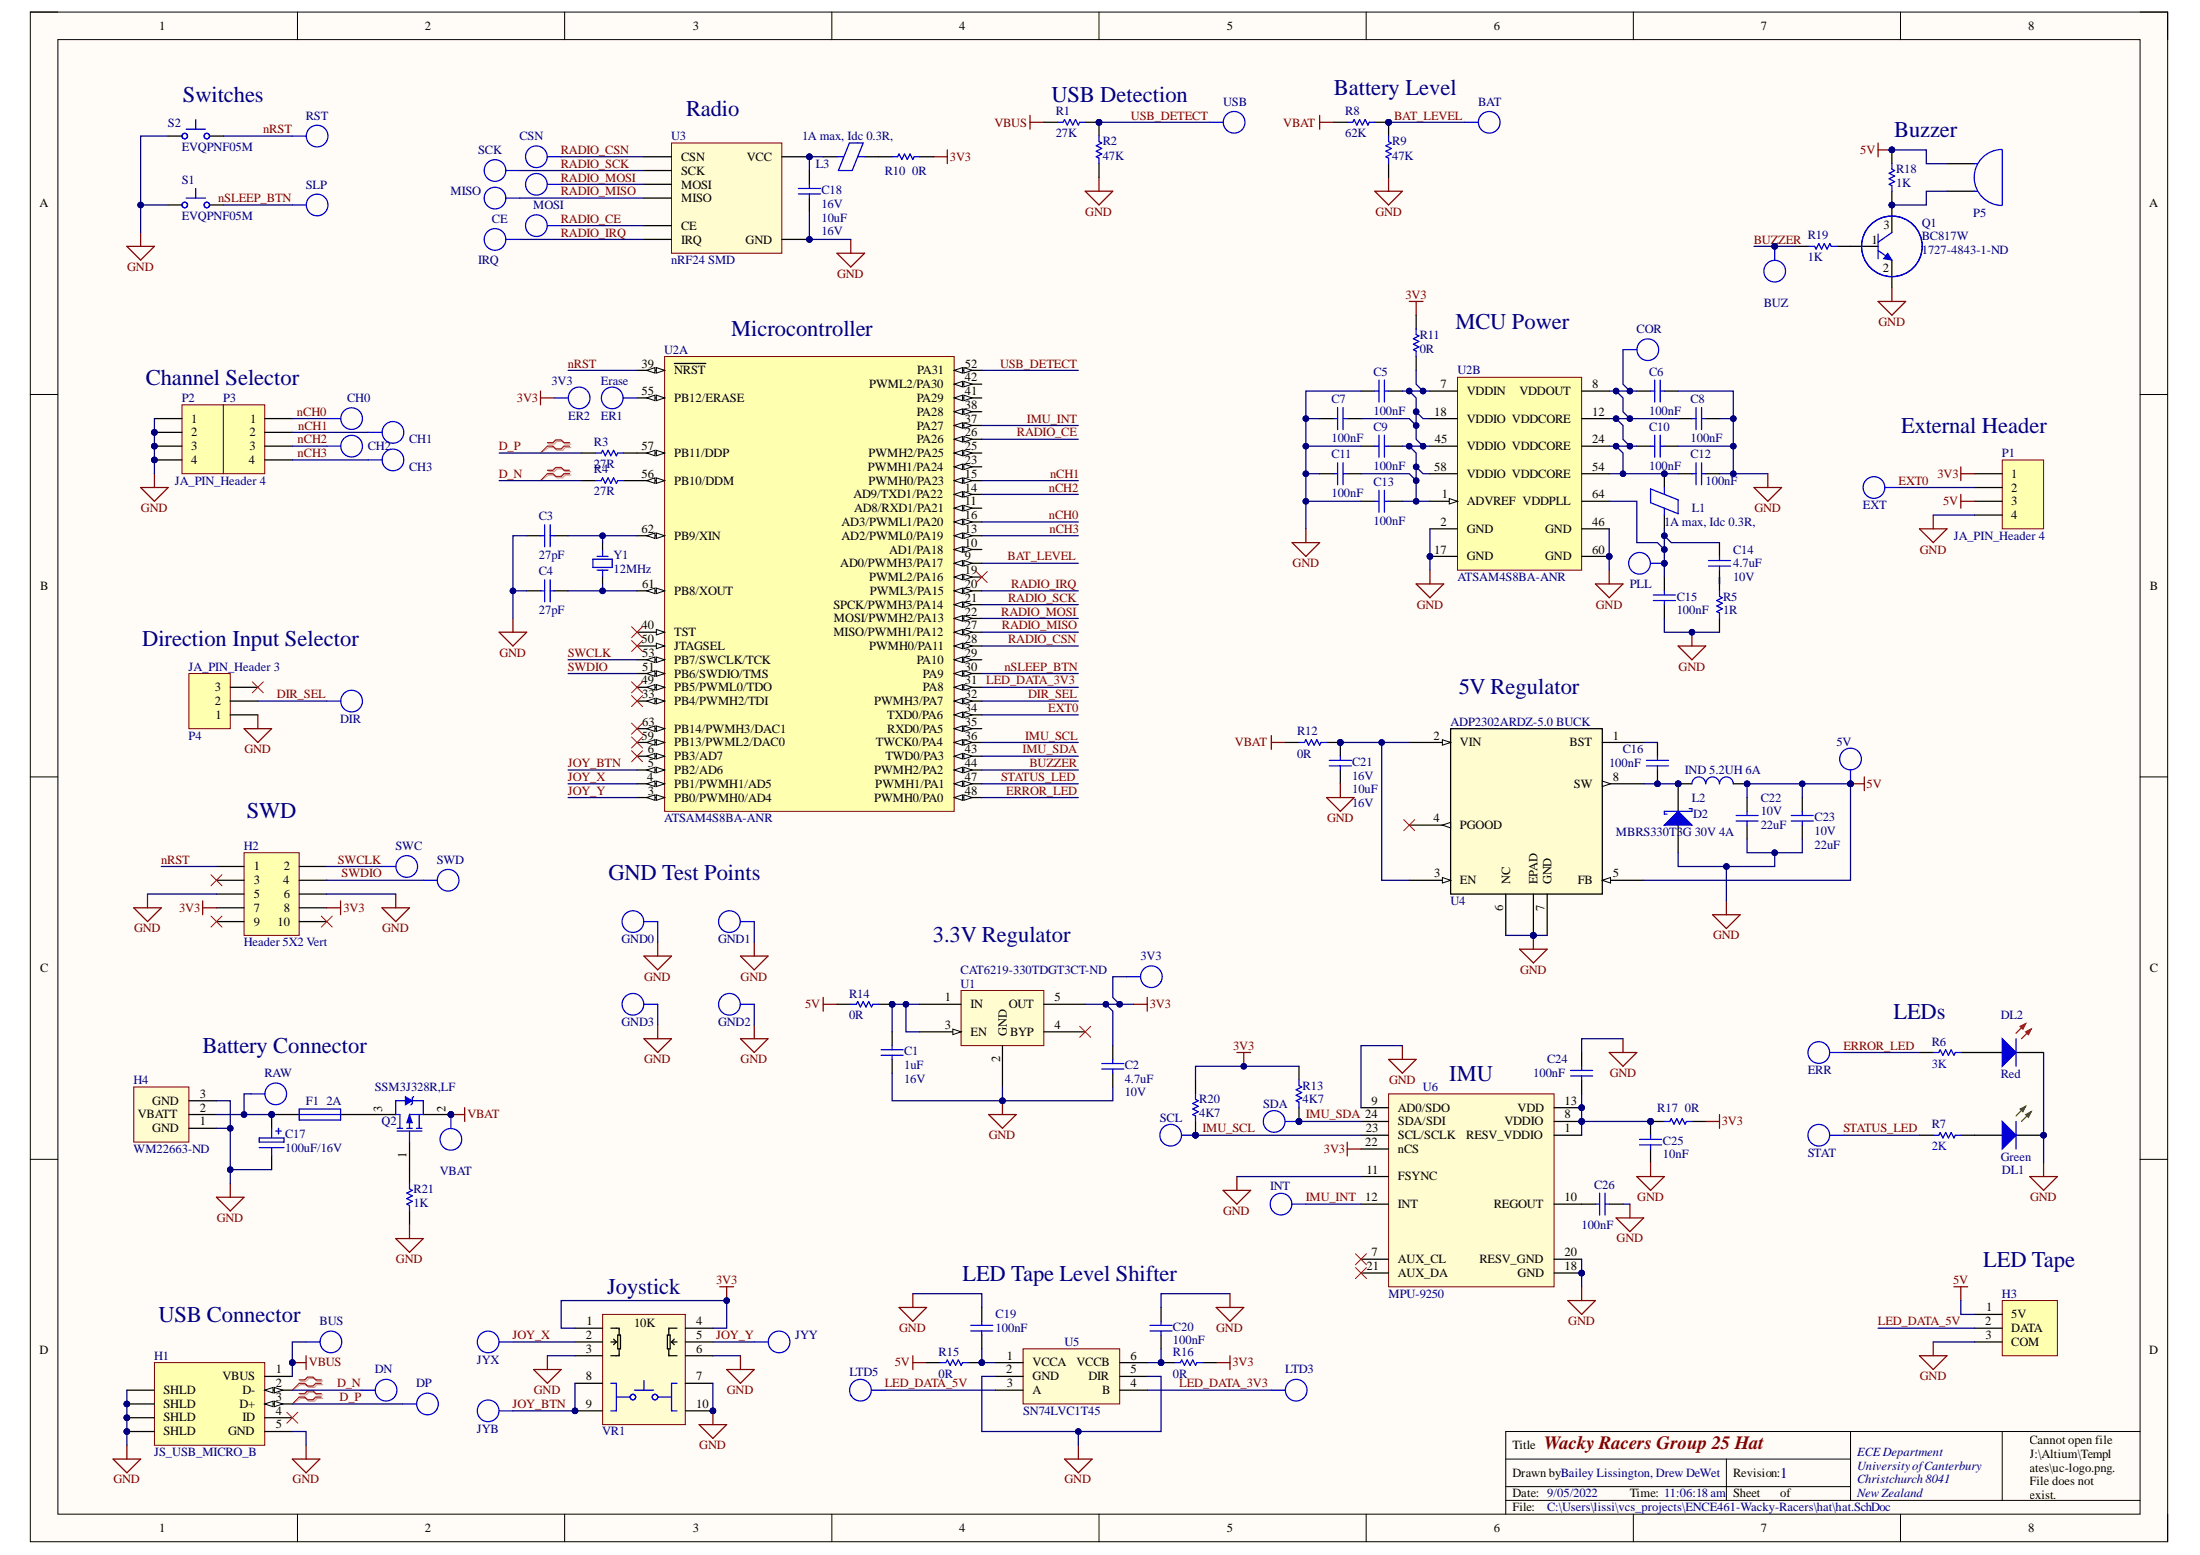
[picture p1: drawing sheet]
# Altium project hat.PrjPcb
1 sheet, 119 parts. Net scope: global (net labels, ports and power ports of the same name join across sheets).
Board file: hat.PcbDoc

## Sheet hat.SchDoc: Wacky Racers Group 25 Hat
size A3; DrawnBy: Bailey Lissington, Drew DeWet; Address1: ECE Department; Address2: University of Canterbury; Address3: Christchurch 8041; Address4: New Zealand; Revision: 1

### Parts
3V3  3V3  [TP_0603]  (value not drawn)  (no BOM)
5V  3V3  [TP_0603]  (value not drawn)  (no BOM)
BAT  3V3  [TP_0603]  (value not drawn)  (no BOM)
BUS  3V3  [TP_0603]  (value not drawn)  (no BOM)
BUZ  3V3  [TP_0603]  (value not drawn)  (no BOM)
C1  Max Voltage: 16V  [CAPC1608L]  (hidden comment: 1uF)
C2  Max Voltage: 10V  [CAPC1608N]  (hidden comment: 4.7uF)
C3  27pF  [CAPC1608L]
C4  27pF  [CAPC1608L]
C5  100nF  [CAPC1608L]
C6  100nF  [CAPC1608L]
C7  100nF  [CAPC1608L]
C8  100nF  [CAPC1608L]
C9  100nF  [CAPC1608L]
C10  100nF  [CAPC1608L]
C11  100nF  [CAPC1608L]
C12  100nF  [CAPC1608L]
C13  100nF  [CAPC1608L]
C14  Max Voltage: 10V  [CAPC1608N]  (hidden comment: 4.7uF)
C15  100nF  [CAPC1608L]
C16  100nF  [CAPC1608L]
C17  100uF/16V  [NICH-1]
C18  Voltage - Rated: 16V  [CAPC2012L]  (hidden comment: 10uF)
C19  100nF  [CAPC1608L]
C20  100nF  [CAPC1608L]
C21  Voltage - Rated: 16V  [CAPC2012L]  (hidden comment: 10uF)
C22  Max Voltage: 10V  [CAPC3216L]  (hidden comment: 22uF)
C23  Max Voltage: 10V  [CAPC3216L]  (hidden comment: 22uF)
C24  100nF  [CAPC1608L]
C25  10nF  [CAPC1608L]
C26  100nF  [CAPC1608L]
CE  3V3  [TP_0603]  (value not drawn)  (no BOM)
CH0  3V3  [TP_0603]  (value not drawn)  (no BOM)
CH1  3V3  [TP_0603]  (value not drawn)  (no BOM)
CH2  3V3  [TP_0603]  (value not drawn)  (no BOM)
CH3  3V3  [TP_0603]  (value not drawn)  (no BOM)
COR  3V3  [TP_0603]  (value not drawn)  (no BOM)
CSN  3V3  [TP_0603]  (value not drawn)  (no BOM)
D2  MBRS330T3G 30V 4A  [SMC]
DIR  3V3  [TP_0603]  (value not drawn)  (no BOM)
DL1  Green  [WL-SMCW0603]
DL2  Red  [WL-SMCW0603]
DN  3V3  [TP_0603]  (value not drawn)  (no BOM)
DP  3V3  [TP_0603]  (value not drawn)  (no BOM)
ER1  Erase  [TP_0603]  (no BOM)
ER2  3V3  [TP_0603]  (no BOM)
ERR  3V3  [TP_0603]  (value not drawn)  (no BOM)
EXT  3V3  [TP_0603]  (value not drawn)  (no BOM)
F1  2A  [RESC3216N]
GND0  TP  [TP_1206]  (value not drawn)  (no BOM)
GND1  TP  [TP_1206]  (value not drawn)  (no BOM)
GND2  TP  [TP_1206]  (value not drawn)  (no BOM)
GND3  TP  [TP_1206]  (value not drawn)  (no BOM)
H1  JS_USB_MICRO_B  [FCI_USB_10118194-0001LF]
H2  Header 5X2 Vert  [IDC2.54-V10D]
H3  3 Pin Molex KK Hdr  [MOLEX_KK_3_HDR]  (value not drawn)
H4  Supplier Part Number 1: WM22663-ND  [BATT_HEADER_3POS]  (hidden comment: Battery_HEADER_3pin)
INT  3V3  [TP_0603]  (value not drawn)  (no BOM)
IRQ  3V3  [TP_0603]  (value not drawn)  (no BOM)
JYB  3V3  [TP_0603]  (value not drawn)  (no BOM)
JYX  3V3  [TP_0603]  (value not drawn)  (no BOM)
JYY  3V3  [TP_0603]  (value not drawn)  (no BOM)
L1  1A max, Idc 0.3R,  [INDC3216L]
L2  IND 5.2UH 6A  [INDUCTOR5u2]
L3  1A max, Idc 0.3R,  [INDC3216L]
LTD3  3V3  [TP_0603]  (value not drawn)  (no BOM)
LTD5  3V3  [TP_0603]  (value not drawn)  (no BOM)
MISO  3V3  [TP_0603]  (value not drawn)  (no BOM)
MOSI  3V3  [TP_0603]  (value not drawn)  (no BOM)
P1  JA_PIN_Header 4  [HDR1X4]
P2  JA_PIN_Header 4  [HDR1X4]  (value not drawn)
P3  JA_PIN_Header 4  [HDR1X4]
P4  JA_PIN_Header 3  [HDR1X3]
P5  Piezo Buzzer  [BUZZER]  (value not drawn)
PLL  3V3  [TP_0603]  (value not drawn)  (no BOM)
Q1  Supplier Part Number 2: 1727-4843-1-ND  [SOT323_M]  (hidden comment: BC817W)
Q2  SSM3J328R,LF  [SOT23_L]
R1  27K  [RESC1608L]
R2  47K  [RESC1608N]
R3  27R  [RESC1608L]
R4  27R  [RESC1608L]
R5  1R  [RESC3216L]
R6  3K  [RESC1608L]
R7  2K  [RESC1608L]
R8  62K  [RESC1608L]
R9  47K  [RESC1608N]
R10  0R  [RESC1608L]
R11  0R  [RESC1608L]
R12  0R  [RESC1608L]
R13  4K7  [RESC1608L]
R14  0R  [RESC1608L]
R15  0R  [RESC1608L]
R16  0R  [RESC1608L]
R17  0R  [RESC1608L]
R18  1K  [RESC1608L]
R19  1K  [RESC1608L]
R20  4K7  [RESC1608L]
R21  1K  [RESC1608L]
RAW  3V3  [TP_0603]  (value not drawn)  (no BOM)
RST  3V3  [TP_0603]  (value not drawn)  (no BOM)
S1  EVQPNF05M  [EVQPNF05M]
S2  EVQPNF05M  [EVQPNF05M]
SCK  3V3  [TP_0603]  (value not drawn)  (no BOM)
SCL  3V3  [TP_0603]  (value not drawn)  (no BOM)
SDA  3V3  [TP_0603]  (value not drawn)  (no BOM)
SLP  3V3  [TP_0603]  (value not drawn)  (no BOM)
STAT  3V3  [TP_0603]  (value not drawn)  (no BOM)
SWC  3V3  [TP_0603]  (value not drawn)  (no BOM)
SWD  3V3  [TP_0603]  (value not drawn)  (no BOM)
U1  Supplier Part Number: CAT6219-330TDGT3CT-ND  [SOT95P280X145-5N]  (hidden comment: CAT6219-330TDGT3)
U2  ATSAM4S8BA-ANR  [LQFP64_L]  (parts A,B of 2)
U3  nRF24 SMD  [NRF24]
U4  ADP2302ARDZ-5.0 BUCK  [RD_8_1]
U5  SN74LVC1T45  [SOT23-6_N]
U6  MPU-9250  [Quad24]
USB  3V3  [TP_0603]  (value not drawn)  (no BOM)
VBAT  3V3  [TP_0603]  (value not drawn)  (no BOM)
VR1  Joystick 10k with Sw  [Joystick_Sw]  (value not drawn)
Y1  12MHz  [6.0X3.5-4]

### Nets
3V3: 3V3.1 C2.2 ER2.1 H2.7 H2.8 P1.1 R10.2 R11.2 R13.2 R16.2 R17.2 R20.2 U1.5(OUT) U6.22(nCS) VR1.1 VR1.4(1')
5V: 5V.1 C22.2 C23.2 H3.1(5V) L2.2 P1.3 P5.1 R14.1 R15.1 R18.2 U4.5(FB)
GND: C1.1 C2.1 C3.1 C4.1 C5.1 C6.1 C7.1 C8.1 C9.1 C10.1 C11.1 C12.1 C13.1 C15.2 C17.1 C18.1 C19.1 C20.1 C21.1 C22.1 C23.1 C24.1 C25.2 C26.2 D2.1(A) DL1.1(K) DL2.1(K) GND0.1 GND1.1 GND2.1 GND3.1 H1.5(GND) H1.6(SHLD) H2.5 H2.6 H3.3(COM) H4.1(GND) H4.3(GND) P1.4 P2.1 P2.2 P2.3 P2.4 P4.1 Q1.2 R2.1 R5.1 R9.1 R21.1 S1.1 S2.1 U1.2(GND) U2.2(GND) U2.17(GND) U2.46(GND) U2.60(GND) U3.2(GND) U4.6(NC) U4.7(GND) U4.EPAD U5.2(GND) U5.5(DIR) U6.9(AD0/SDO) U6.11(FSYNC) U6.18(GND) U6.20(RESV_GND) VR1.3 VR1.6(3') VR1.7 VR1.10
VBAT: Q2.2 R8.2 R12.1 VBAT.1
VBUS: BUS.1 H1.1(VBUS) R1.2
BAT_LEVEL: BAT.1 R8.1 R9.2 U2.9(AD0/PWMH3/PA17)
BUZZER: BUZ.1 R19.2 U2.44(PWMH2/PA2)
D_N: DN.1 H1.2(D-) R4.1
D_P: DP.1 H1.3(D+) R3.1
DIR_SEL: DIR.1 P4.2 U2.32(PWMH3/PA7)
ERROR_LED: ERR.1 R6.1 U2.48(PWMH0/PA0)
EXT0: EXT.1 P1.2 U2.34(TXD0/PA6)
IMU_INT: INT.1 U2.37(PA27) U6.12(INT)
IMU_SCL: R20.1 SCL.1 U2.36(TWCK0/PA4) U6.23(SCL/SCLK)
IMU_SDA: R13.1 SDA.1 U2.43(TWD0/PA3) U6.24(SDA/SDI)
JOY_BTN: JYB.1 U2.5(PB2/AD6) VR1.8 VR1.9
JOY_X: JYX.1 U2.4(PB1/PWMH1/AD5) VR1.2
JOY_Y: JYY.1 U2.3(PB0/PWMH0/AD4) VR1.5(2')
LED_DATA_3V3: LTD3.1 U2.31(PA8) U5.4(B)
LED_DATA_5V: H3.2(DATA) LTD5.1 U5.3(A)
nCH0: CH0.1 P3.1 U2.16(AD3/PWML1/PA20)
nCH1: CH1.1 P3.2 U2.15(PWMH0/PA23)
nCH2: CH2.1 P3.3 U2.14(AD9/TXD1/PA22)
nCH3: CH3.1 P3.4 U2.13(AD2/PWML0/PA19)
nRST: H2.1 RST.1 S2.2 U2.39(~{NRST})
nSLEEP_BTN: S1.2 SLP.1 U2.30(PA9)
RADIO_CE: CE.1 U2.26(PA26) U3.3(CE)
RADIO_CSN: CSN.1 U2.28(PWMH0/PA11) U3.4(CSN)
RADIO_IRQ: IRQ.1 U2.20(PWML3/PA15) U3.8(IRQ)
RADIO_MISO: MISO.1 U2.27(MISO/PWMH1/PA12) U3.7(MISO)
RADIO_MOSI: MOSI.1 U2.22(MOSI/PWMH2/PA13) U3.6(MOSI)
RADIO_SCK: SCK.1 U2.21(SPCK/PWMH3/PA14) U3.5(SCK)
STATUS_LED: R7.1 STAT.1 U2.47(PWMH1/PA1)
SWCLK: H2.2 SWC.1 U2.53(PB7/SWCLK/TCK)
SWDIO: H2.4 SWD.1 U2.51(PB6/SWDIO/TMS)
USB_DETECT: R1.1 R2.2 U2.52(PA31) USB.1
NetC1_2: C1.2 R14.2 U1.1(IN) U1.3(EN)
NetC3_2: C3.2 U2.62(PB9/XIN) Y1.3(OSC2)
NetC4_2: C4.2 U2.61(PB8/XOUT) Y1.1(OSC1)
NetC5_2: C5.2 C7.2 C9.2 C11.2 C13.2 R11.1 U2.1(ADVREF) U2.7(VDDIN) U2.18(VDDIO) U2.45(VDDIO) U2.58(VDDIO)
NetC6_2: C6.2 C8.2 C10.2 C12.2 COR.1 L1.2 U2.8(VDDOUT) U2.12(VDDCORE) U2.24(VDDCORE) U2.54(VDDCORE)
NetC14_1: C14.1 R5.2
NetC14_2: C14.2 C15.1 L1.1 PLL.1 U2.64(VDDPLL)
NetC16_1: C16.1 D2.2(K) L2.1 U4.8(SW)
NetC16_2: C16.2 U4.1(BST)
NetC17_2: C17.2 F1.1 H4.2(VBATT) RAW.1
NetC18_2: C18.2 L3.1 U3.1(VCC)
NetC19_2: C19.2 R15.2 U5.1(VCCA)
NetC20_2: C20.2 R16.1 U5.6(VCCB)
NetC21_2: C21.2 R12.2 U4.2(VIN) U4.3(EN)
NetC24_2: C24.2 C25.1 R17.1 U6.1(RESV_VDDIO) U6.8(VDDIO) U6.13(VDD)
NetC26_1: C26.1 U6.10(REGOUT)
NetDL1_2: DL1.2(A) R7.2
NetDL2_2: DL2.2(A) R6.2
NetER1_1: ER1.1 U2.55(PB12/ERASE)
NetF1_2: F1.2 Q2.3
NetL3_2: L3.2 R10.1
NetP5_2: P5.2 Q1.3 R18.1
NetQ1_1: Q1.1 R19.1
NetQ2_1: Q2.1 R21.2
NetR3_2: R3.2 U2.57(PB11/DDP)
NetR4_2: R4.2 U2.56(PB10/DDM)

Not connected (* = marked no-connect by the designer): H1 4(ID)*; H2 3* 9* 10*; P4 3*; U1 4(BYP)*; U2 6(PB3/AD7)* 10(AD1/PA18) 11(AD8/RXD1/PA21) 19(PWML2/PA16)* 23(PWMH1/PA24) 25(PWMH2/PA25) 29(PA10) 33(PB4/PWMH2/TDI)* 35(RXD0/PA5) 38(PA28) 40(TST)* 41(PA29) 42(PWML2/PA30) 49(PB5/PWML0/TDO)* 50(JTAGSEL)* 59(PB13/PWML2/DAC0)* 63(PB14/PWMH3/DAC1)*; U4 4(PGOOD)*; U6 7(AUX_CL)* 21(AUX_DA)*

### Layout directives
differential pair: D_N, D_P

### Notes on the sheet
- (near S2) Switches
- (near U3) Radio
- (near R1) USB Detection
- Battery Level
- Buzzer
- (near U2) Microcontroller
- MCU Power
- Channel Selector
- External Header
- Direction Input Selector
- (near U4) 5V Regulator
- (near H2) SWD
- GND Test Points
- 3.3V Regulator
- (near R6) LEDs
- Battery Connector
- (near U6) IMU
- (near VR1) Joystick
- LED Tape Level Shifter
- (near H3) LED Tape
- (near BUS) USB Connector
